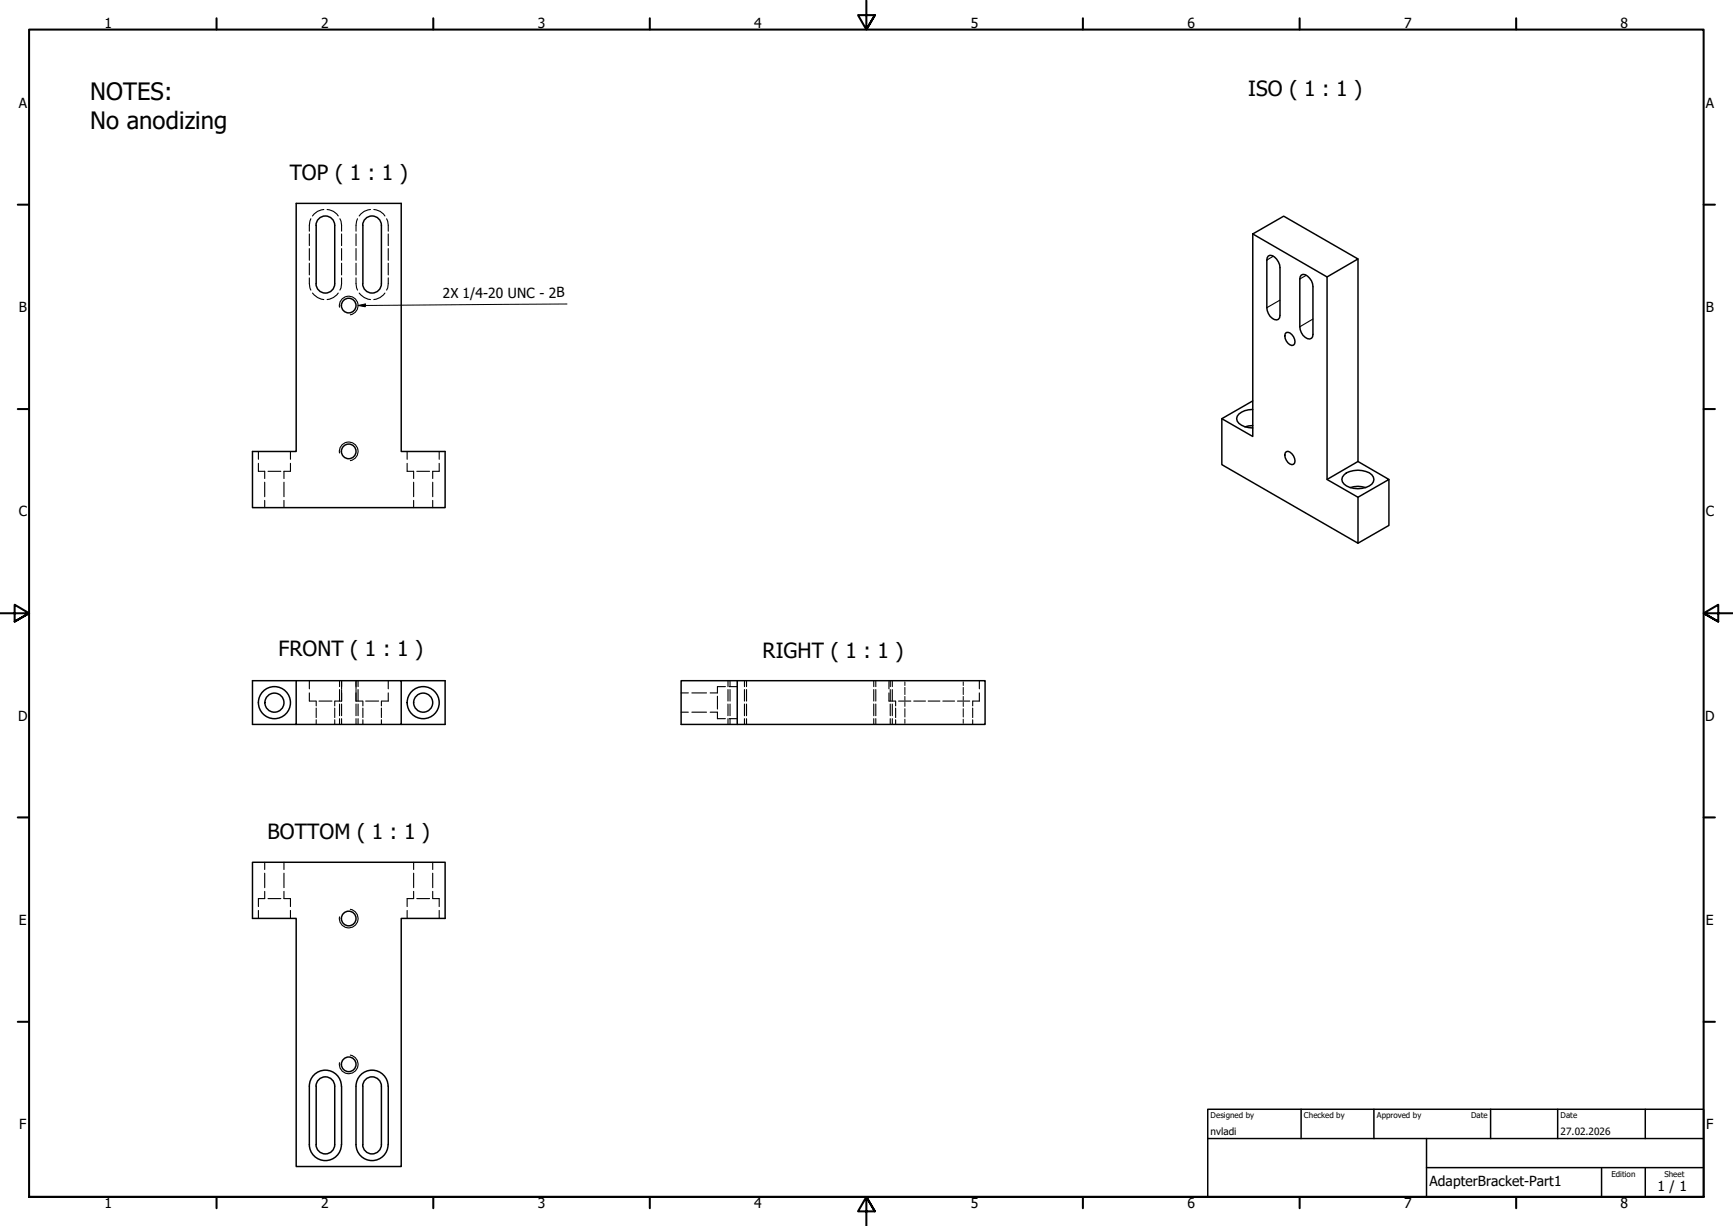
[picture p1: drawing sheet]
<svg xmlns="http://www.w3.org/2000/svg" width="594mm" height="420mm" viewBox="0 0 594 420" stroke-linecap="round" stroke-linejoin="round" font-family="sans-serif">
<!-- layer: Hidden (ISO) -->
<g fill="none" stroke="#000" stroke-width=".38">
<path d="M106.6 75l-.6 2.2v2M111 71.8a5 5 0 0 0-3.9 2.2M112.1 71.8a4.8 4.8 0 0 1 3.9 2.2M116.5 75l.6 2.2v2M122.6 75l-.6 2.2v2M127 71.8a5 5 0 0 0-3.9 2.2M128.1 71.8a4.8 4.8 0 0 1 3.9 2.2M132.5 75l.6 2.2v2M106 95.2v2l.6 2.2M106 80.2v4M106 85.2v4M106 90.2v4"/>
<path d="M117.1 95.2l-.2 3.5-.4 .7M117.1 80.2v4M117.1 85.2v4M117.1 90.2v4M122 95.2v2l.6 2.2M122 80.2v4M122 85.2v4M122 90.2v4M133.1 95.2l-.2 3.5-.4 .7M133.1 80.2v4M133.1 85.2v4M133.1 90.2v4"/>
<path d="M107.1 100.4a5.6 5.6 0 0 0 3.9 2.3M116 100.4a5.3 5.3 0 0 1-3.9 2.3M123.1 100.4a5.6 5.6 0 0 0 3.9 2.3M132 100.4a5.3 5.3 0 0 1-3.9 2.3M88.6 158.8v2.7h2.1v2.5M88.6 154.7v2.7M99.6 158.8v2.7h-2.3v2.5M99.6 154.7v2.7M139.6 158.8v2.7h2.2v2.5M139.6 154.7v2.7M150.6 158.8v2.7h-2.3v2.5M150.6 154.7v2.7"/>
<path d="M90.7 165.3v4.9M90.7 171.5v2.5M91.9 161.5h4.4M97.3 165.3v4.9M97.3 171.5v2.5M141.8 165.3v4.9M141.8 171.5v2.5M142.9 161.5h4.4M148.3 165.3v4.9M148.3 171.5v2.5M106 233.3v2.8M106 237.5v2.8h2.3"/>
<path d="M116.4 233.3v2M116.4 236.3v4M117.1 233.3v2.8M117.1 236.3v4h-2.2M122 236.3v4h2.3M122 233.3v2.8M122.7 233.3v2M122.7 236.3v4M133.1 237.5v2.8h-2.2M133.1 233.3v2.8M233.5 237.5h2.5M237.2 237.5h5"/>
<path d="M245.9 238.6v4.4M248.7 235.3h-2.8v2.2h-2.4M249.6 233.3v2M249.6 236.3v4M250 235.3h2.7M250.3 233.3v2M250.3 236.3v4M255.2 233.3v2M255.2 236.3v4M255.9 233.3v2M255.9 236.3v4M299.5 233.3v2"/>
<path d="M299.5 236.3v4M300.2 233.3v2M300.2 236.3v4M304.7 237.5v2.8h2.2M304.7 233.3v2.8M305.2 233.3v2M305.2 236.3v4M305.9 233.3v2M305.9 236.3v4M335.7 237.5v2.8h-2.2l-.1 1.6M335.7 233.3v2.8M108.4 240.3v1.6"/>
<path d="M108.4 242.7v3.2M108.4 246.7v1.6M109.3 240.3h4.5M114.7 240.3v1.6M114.7 242.7v3.2M114.7 246.7v1.6M116.4 241.3v4M116.4 246.3v2M117.1 241.3v4M117.1 246.3v2M122 241.3v4M122 246.3v2"/>
<path d="M122.7 241.3v4M122.7 246.3v2M124.4 240.3v1.6M124.4 242.7v3.2M124.4 246.7v1.6M125.3 240.3h4.5M130.7 240.3v1.6M130.7 242.7v3.2M130.7 246.7v1.6M233.5 244.1h2.5M237.2 244.1h5M243.5 244.1h2.4v2.2h2.8"/>
<path d="M249.6 241.3v4M249.6 246.3v2M250 246.3h2.7M250.3 241.3v4M250.3 246.3v2M255.2 241.3v4M255.2 246.3v2M255.9 241.3v4M255.9 246.3v2M299.5 241.3v4M299.5 246.3v2M300.2 241.3v4"/>
<path d="M300.2 246.3v2M305.2 241.3v4M305.2 246.3v2M305.9 241.3v4M305.9 246.3v2M307 240.3v1.6M307 242.7v3.2M307 246.7v1.6M308 240.3h4.2M313.2 240.3h4M318.2 240.3h4M323.2 240.3h4"/>
<path d="M328.2 240.3h4.2M333.4 242.7v3.2M333.4 246.7v1.6M90.7 295.5v2.5M90.7 299.3v4.9M97.3 295.5v2.5M97.3 299.3v4.9M141.8 295.5v2.5M141.8 299.3v4.9M148.3 295.5v2.5M148.3 299.3v4.9M88.6 312v2.7"/>
<path d="M90.7 305.5v2.5h-2.1v2.7M91.9 308h4.4M97.3 305.5v2.5h2.3v2.7M99.6 312v2.7M139.6 312v2.7M141.8 305.5v2.5h-2.2v2.7M142.9 308h4.4M148.3 305.5v2.5h2.3v2.7M150.6 312v2.7"/>
</g>
<!-- layer: Visible (ISO) -->
<g fill="none" stroke="#000" stroke-width=".51">
<path d="M101.5 69.7h36v85h15.1v19.3h-66v-19.3h14.9zM108.3 77.2a3.2 3.2 0 0 1 3.2-3.2 3.2 3.2 0 0 1 3.2 3.2v20M108.4 77.2v20M124.3 77.2a3.2 3.2 0 0 1 3.2-3.2 3.2 3.2 0 0 1 3.2 3.2v20M124.4 77.2v20M108.3 97.2a3.2 3.2 0 0 0 3.2 3.2 3.2 3.2 0 0 0 3.2-3.2M124.3 97.2a3.2 3.2 0 0 0 3.2 3.2 3.2 3.2 0 0 0 3.2-3.2M429.5 80.2l10.6-6.1 25.4 14.7-10.6 6.1zM429.5 80.2v69.4l-10.7-6.1M434.8 87.7a2.21 2.21 0 0 1 2.8 1.1l1.1 1.9 .1 1v16.4l-.1 .8-.5 .6a3.3 3.3 0 0 1-3.8-3.1l-.1-17.3zM446.1 94.3a2.21 2.21 0 0 1 2.8 1.1l.7 .8 .5 2.1v16.3l-.1 .8-.4 .5a2.61 2.61 0 0 1-3.5-1.9l-.5-2v-16.4zM454.9 94.9v69.4l10.6 6.1"/>
<path d="M465.5 88.8v69.4l-10.6 6.1M440.9 114a2.89 2.89 0 0 1 2.5 4.3 2.93 2.93 0 0 1-2.8-3.9zM429.5 137.4l-10.7 6.1v15.7l46.7 27v-15.8M429.5 140.3a6.2 6.2 0 0 0-5.4 2.4 2.34 2.34 0 0 0 1.5 3l1.1 .5 2.8 .5M429.5 145.8l-2.7 .5M440.9 154.8a2.51 2.51 0 0 1 2.9 2.3v1.6l-.4 .4a2.93 2.93 0 0 1-2.8-3.9zM465.5 158.2l10.6 6.1-10.6 6.1M460.8 162.7a7.9 7.9 0 0 1 9.5 0 2.28 2.28 0 0 1-.9 3.8 8.1 8.1 0 0 1-8.6-.6 2.03 2.03 0 0 1 0-3.2zM462.9 167.1a8.2 8.2 0 0 1 5.3 0M476.1 164.3v15.8l-10.6 6.1M101.5 233.3h-14.9v15h50.9v-15h-36v15M137.5 233.3h15.1v15h-15.1"/>
<path d="M252.7 233.3h85v15h-85zM252.7 233.3h-19.2v15h19.2M86.6 295.5h66v19.2h-15.1v85.1h-36v-85.1h-14.9zM107.7 368.4a5.5 5.5 0 0 1 6-1.2 5.5 5.5 0 0 1 3.4 5.1l-.1 20a5.5 5.5 0 0 1-5.5 5.4 5.5 5.5 0 0 1-5.5-5.5v-20a5.5 5.5 0 0 1 1.7-3.8zM108.3 372.2a3.2 3.2 0 0 1 3.3-3.2 3.2 3.2 0 0 1 3.1 3.3v20a3.2 3.2 0 0 1-3.2 3.2 3.2 3.2 0 0 1-3.2-3.2M108.4 372.3v20M124.3 372.2a3.2 3.2 0 0 1 3.2-3.2 3.2 3.2 0 0 1 3.2 3.2v20.1a3.2 3.2 0 0 1-3.2 3.2 3.2 3.2 0 0 1-3.2-3.2M124.4 372.3v20M133 372.2a5.5 5.5 0 0 0-5.5-5.4 5.5 5.5 0 0 0-5.5 5.5v19.9a5.5 5.5 0 0 0 5.5 5.5 5.5 5.5 0 0 0 5.5-5.4M133.1 372.3v20"/>
<circle cx="119.5" cy="104.7" r="2.51"/>
<circle cx="119.5" cy="154.7" r="2.51"/>
<circle cx="94.1" cy="240.8" r="3.3"/>
<circle cx="94.1" cy="240.8" r="5.5"/>
<circle cx="145.1" cy="240.8" r="3.3"/>
<circle cx="145.1" cy="240.8" r="5.5"/>
<circle cx="119.5" cy="314.8" r="2.51"/>
<circle cx="119.5" cy="364.8" r="2.51"/>
</g>
<!-- layer: Visible Narrow (ISO) -->
<path d="M436.5 87.8l-2.2 1.3M447.8 94.3l-2.2 1.3M116.4 105.3a3.2 3.2 0 0 1 2.6-3.7 3.2 3.2 0 0 1 3.7 2.6 3.2 3.2 0 0 1-2.6 3.7M438.8 102.8l-4.5 2.7M450.1 109.3l-4.5 2.7M116.4 155.3a3.2 3.2 0 0 1 2.6-3.8 3.2 3.2 0 0 1 3.7 2.6 3.2 3.2 0 0 1-2.6 3.8M120.1 311.6a3.2 3.2 0 0 1 2.6 3.7 3.2 3.2 0 0 1-3.7 2.6 3.2 3.2 0 0 1-2.6-3.7M120.1 361.6a3.2 3.2 0 0 1 2.6 3.7 3.2 3.2 0 0 1-3.7 2.6 3.2 3.2 0 0 1-2.6-3.7" fill="none" stroke="#000" stroke-width=".38"/>
<!-- layer: Hidden Narrow (ISO) -->
<path d="M310.2 233.7v1.2M310.2 235.6v2.4M310.2 238.7v1.2M330.2 233.7v1.2M330.2 235.6v2.4M330.2 238.7v1.2M310.2 240.7v1.4M310.2 242.9v2.8M310.2 246.5v1.4M330.2 240.7v1.4M330.2 242.9v2.8M330.2 246.5v1.4" fill="none" stroke="#000" stroke-width=".34"/>
<!-- layer: Border (ISO) -->
<g fill="none" stroke="#000" stroke-width=".7">
<path d="M74.2 6.3v3.8M148.5 6.3v3.8M222.8 6.3v3.8M297 .2v9.9l-2.9-4.9h5.8l-2.9 4.9 2.9-4.9M371.2 6.3v3.8M445.5 6.3v3.8M519.7 6.3v3.8M6.1 70.1h3.9M584 70.1h3.9M6.1 140.2h3.9M584 140.2h3.9M0 210.2h10l-5-3v5.8l5-2.8-5 2.8"/>
<path d="M594 210.2h-10l5-3v5.8l-5-2.8 5 2.8M6.1 280.1h3.9M584 280.1h3.9M6.1 350.2h3.9M584 350.2h3.9M10 410.2v-400.1h574v400.1h-574h574M74.2 410.2v3.9M148.5 410.2v3.9M222.8 410.2v3.9M299.9 415.1l-2.9-4.9 2.9 4.9h-5.8l2.9-4.9v10M371.2 410.2v3.9M445.5 410.2v3.9"/>
<path d="M519.7 410.2v3.9"/>
</g>
<!-- layer: Title (ISO) -->
<path d="M414 380.2h170v30h-170zM414 390.2h170M446 380.2v10M471 380.2v10M489 390.2v20M511 380.2v10M534 380.2v10M564 380.2v10M489 400.2h95M549 400.2v10M564 400.2v10" fill="none" stroke="#000" stroke-width=".51"/>
<!-- layer: Symbol (ISO) -->
<path d="M122.7 104.7l2.5-.5v.9zM194.4 104.2l-71.7 .5" fill="none" stroke="#000" stroke-width=".34"/>
<path d="M122.7 104.7l2.5-.5v.9z" fill="#000"/>
<g font-size="8.2">
<text x="30.9" y="34.4">NOTES:</text>
<text x="30.9" y="44.2">No anodizing</text>
</g>
<g font-size="7.2">
<text x="427.9" y="32.7">ISO ( 1 : 1 )</text>
<text x="99.3" y="61.8">TOP ( 1 : 1 )</text>
<text x="95.4" y="224.7">FRONT ( 1 : 1 )</text>
<text x="261.4" y="225.3">RIGHT ( 1 : 1 )</text>
<text x="91.7" y="287.6">BOTTOM ( 1 : 1 )</text>
</g>
<text font-size="5.5" x="151.6" y="102.2">2X</text>
<g font-size="4.8">
<text x="35.8" y="9.8">1</text>
<text x="110" y="9.8">2</text>
<text x="184.3" y="9.8">3</text>
<text x="258.6" y="9.8">4</text>
<text x="332.8" y="9.8">5</text>
<text x="407" y="9.8">6</text>
<text x="481.3" y="9.8">7</text>
<text x="555.6" y="9.8">8</text>
<text x="6.4" y="36.9">A</text>
<text x="584.7" y="36.9">A</text>
<text x="6.4" y="106.9">B</text>
<text x="158.5" y="102.2">1/4-20 UNC - 2B</text>
<text x="584.7" y="106.9">B</text>
<text x="6.4" y="176.9">C</text>
<text x="584.7" y="176.9">C</text>
<text x="6.2" y="246.9">D</text>
<text x="584.5" y="246.9">D</text>
<text x="6.5" y="316.9">E</text>
<text x="584.8" y="316.9">E</text>
<text x="6.6" y="386.9">F</text>
<text x="584.9" y="386.9">F</text>
<text x="490" y="406.5">AdapterBracket-Part1</text>
<text x="568.2" y="408.1">1 / 1</text>
<text x="35.8" y="414.1">1</text>
<text x="110" y="414.1">2</text>
<text x="184.3" y="414.1">3</text>
<text x="258.6" y="414.1">4</text>
<text x="332.8" y="414.1">5</text>
<text x="407" y="414.1">6</text>
<text x="481.3" y="414.1">7</text>
<text x="555.6" y="414.1">8</text>
</g>
<g font-size="3.4">
<text x="415" y="389.1">nvladi</text>
<text x="535" y="389.1">27.02.2026</text>
</g>
<g font-size="2.7">
<text x="415" y="383.3">Designed by</text>
<text x="447" y="383.3">Checked by</text>
<text x="472" y="383.3">Approved by</text>
<text x="504.3" y="383.1">Date</text>
<text x="535" y="383.1">Date</text>
<text x="552.4" y="403.3">Edition</text>
<text x="570.5" y="403.3">Sheet</text>
</g>
</svg>
